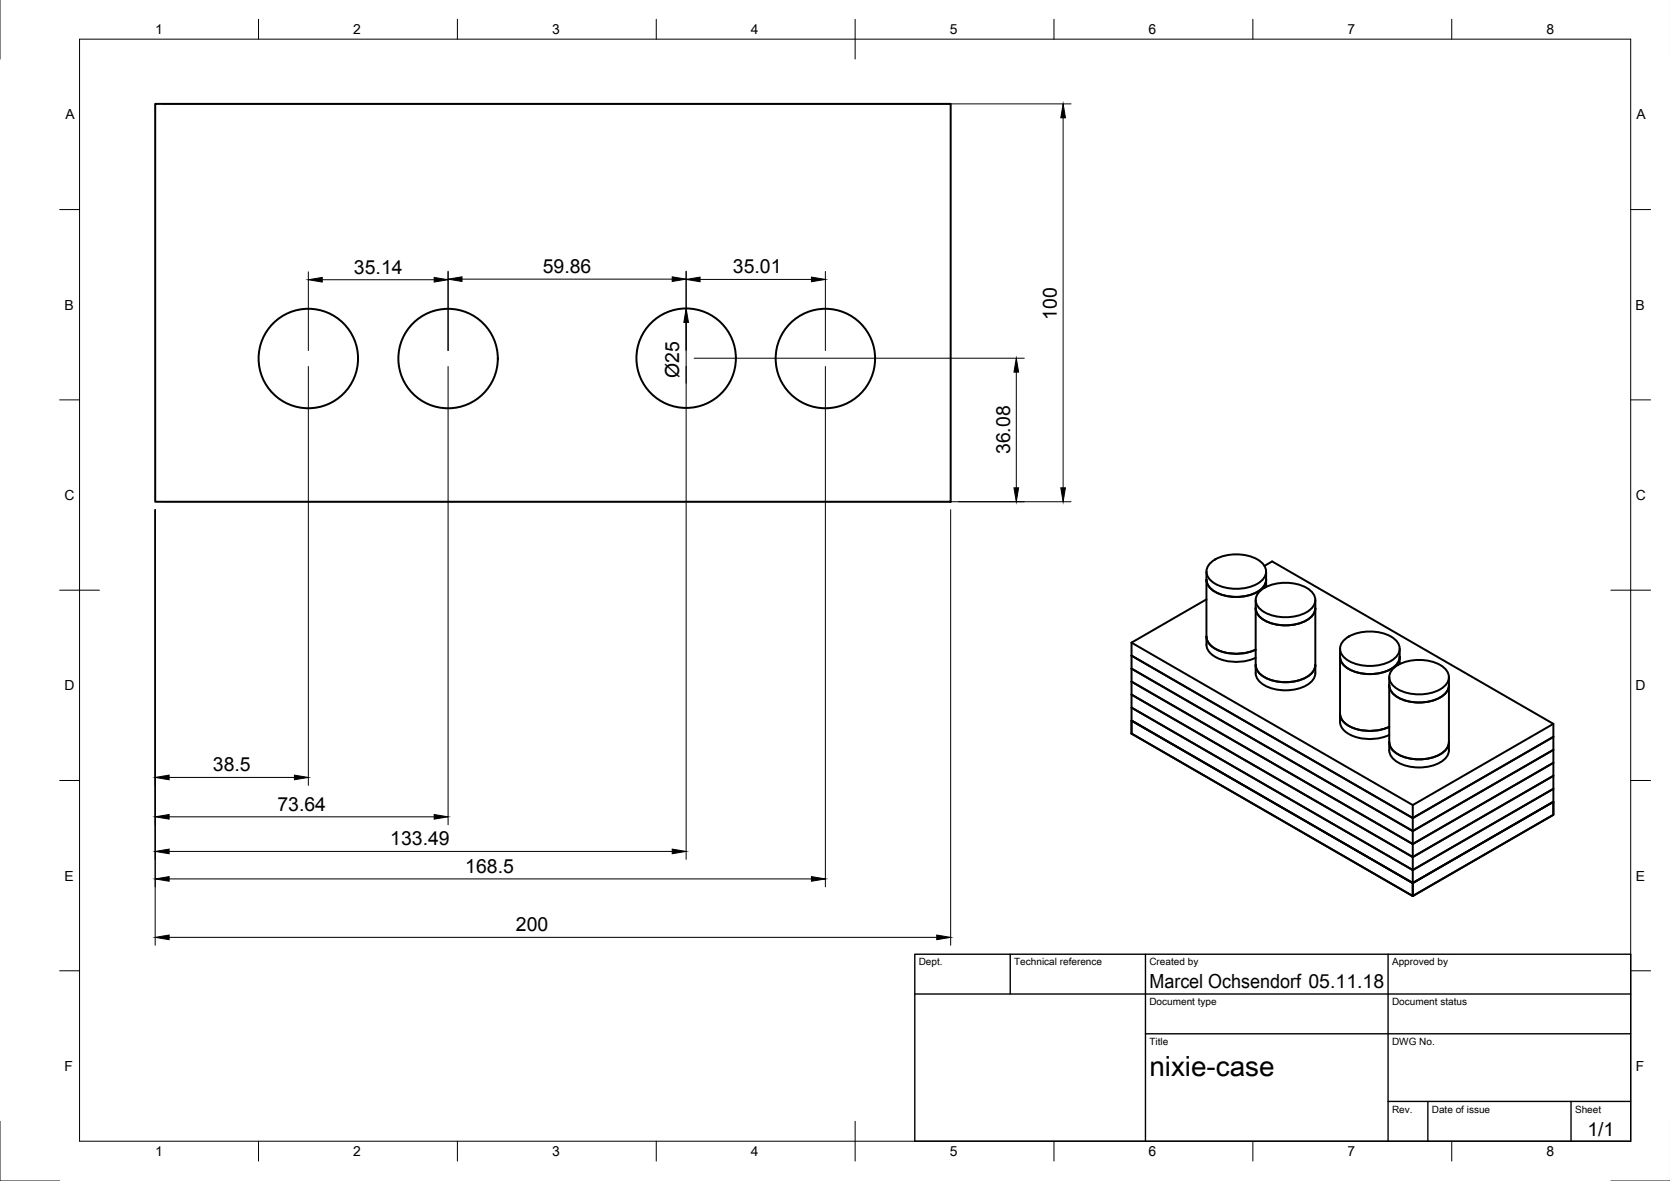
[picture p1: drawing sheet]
<svg xmlns="http://www.w3.org/2000/svg" width="420mm" height="297mm" viewBox="0 0 420 297" stroke-linecap="round" stroke-linejoin="round" font-family="sans-serif">
<!-- layer: Sichtbar -->
<g fill="none" stroke="#000" stroke-width=".5">
<path d="M39 26.1h200.2v100.1h-200.2zM303.5 145.8a4.2 4.2 0 0 0 3.1 3.5 11.4 11.4 0 0 0 10.5-.9 3.3 3.3 0 0 0 1.4-2.6M303.5 143.8v18.3a4.9 4.9 0 0 0 4.4 4 12.1 12.1 0 0 0 8-.7M303.5 150.7l-18.8 10.9M304.3 141.8a10.6 10.6 0 0 1 10.3-1.9 4.9 4.9 0 0 1 3.9 3.9 4.2 4.2 0 0 1-3 3.4 11.5 11.5 0 0 1-10.6-.9 2.93 2.93 0 0 1-.6-4.5zM315.9 150.9v18.4a4.2 4.2 0 0 0 3.1 3.5 11.4 11.4 0 0 0 10.5-.9 3.3 3.3 0 0 0 1.4-2.6v-18.4M315.9 153a4.2 4.2 0 0 0 3.1 3.5 11.4 11.4 0 0 0 10.5-1 3.3 3.3 0 0 0 1.4-2.5M316.7 149a10.6 10.6 0 0 1 10.3-1.9 4.9 4.9 0 0 1 3.9 3.8 4.2 4.2 0 0 1-3 3.5 11.5 11.5 0 0 1-10.6-1 2.93 2.93 0 0 1-.6-4.4zM318.1 142.3l2-1.1 70.7 40.9v3.2l-35.4 20.5-70.7-40.9 70.7 40.9v-3.3l35.4-20.4M318.5 143.8v3.8M284.7 171.4l70.7 40.9v-3.3l35.4-20.4v3.3l-35.4 20.4zM284.7 168.2l70.7 40.8v-3.2l35.4-20.5v3.3l-35.4 20.4z"/>
<path d="M284.7 174.7l70.7 40.9v-3.3l35.4-20.4v3.2l-35.4 20.5zM284.7 174.7v3.3l70.7 40.8 35.4-20.4v-3.3l-35.4 20.5v3.2l-70.7-40.8v3.2l70.7 40.9M284.7 161.6l70.7 40.9M284.7 161.6v13.1M303.5 160.1a4.9 4.9 0 0 0 4.4 3.9 12.1 12.1 0 0 0 8-.6M315.9 167.3a4.2 4.2 0 0 0 3.1 3.4 11.4 11.4 0 0 0 10.5-.9 3.3 3.3 0 0 0 1.4-2.5M337.1 163.2v18.3a4.9 4.9 0 0 0 4.4 4 12.1 12.1 0 0 0 8-.7M337.1 165.2a4.2 4.2 0 0 0 3.1 3.5 11.4 11.4 0 0 0 10.5-.9 3.3 3.3 0 0 0 1.5-2.6M337.1 179.5a4.9 4.9 0 0 0 4.4 3.9 12.1 12.1 0 0 0 8-.6M337.9 161.2a10.6 10.6 0 0 1 10.3-1.9 4.9 4.9 0 0 1 4 3.9 4.2 4.2 0 0 1-3.1 3.4 11.5 11.5 0 0 1-10.6-.9 2.93 2.93 0 0 1-.6-4.5zM349.5 170.3v18.4a4.2 4.2 0 0 0 3.1 3.5 11.4 11.4 0 0 0 10.5-.9 3.3 3.3 0 0 0 1.4-2.6v-18.4M349.5 172.4a4.2 4.2 0 0 0 3.1 3.5 11.4 11.4 0 0 0 10.5-1 3.3 3.3 0 0 0 1.4-2.5"/>
<path d="M350.3 168.4a10.6 10.6 0 0 1 10.3-1.9 4.9 4.9 0 0 1 3.9 3.8 4.2 4.2 0 0 1-3 3.5 11.5 11.5 0 0 1-10.6-1 2.93 2.93 0 0 1-.6-4.4zM352.2 163.2v3.8M284.7 184.5l70.7 40.9v-3.3l35.4-20.4v3.2l-35.4 20.5 35.4-20.5v-3.2l-35.4 20.4M284.7 184.5v-3.3l70.7 40.9M284.7 184.5v-3.3l70.7 40.9v-3.3l35.4-20.4v3.3l-35.4 20.4M284.7 184.5l70.7 40.9v-3.3M349.5 186.7a4.2 4.2 0 0 0 3.1 3.5 11.4 11.4 0 0 0 10.5-1 3.3 3.3 0 0 0 1.4-2.5"/>
<circle cx="77.6" cy="90.2" r="12.5"/>
<circle cx="112.7" cy="90.2" r="12.5"/>
<circle cx="172.6" cy="90.1" r="12.5"/>
<circle cx="207.7" cy="90.2" r="12.5"/>
</g>
<!-- layer: Border -->
<g fill="none" stroke="#000" stroke-width=".25">
<path d="M0 -.1v15M20 9.9h390.3v277.1h-390.3zM65 4.8v5.1M115.1 4.8v5.1M165.1 4.8v5.1M215.1 4.8v10.1M265.2 4.8v5.1M315.2 4.8v5.1M365.2 4.8v5.1M15 52.7h5M410.3 52.7h5M15 100.6h5"/>
<path d="M410.3 100.6h5M15 148.4h10M405.3 148.4h10M15 196.3h5M410.3 196.3h5M15 244.2h5M410.3 244.2h5M0 282v15h15M65 287v5M115.1 287v5M165.1 287v5M215.1 282v10"/>
<path d="M265.2 287v5M315.2 287v5M365.2 287v5M405.3 297h14.9"/>
</g>
<!-- layer: TitleBlock -->
<path d="M230.2 240h180.1v47h-180.1zM230.2 250h180.1M254.2 240v10M288.2 240v47M349.2 240v47M288.2 260h122.1M349.2 277h61.1M359.2 277v10M395.3 277v10" fill="none" stroke="#000" stroke-width=".35"/>
<!-- layer: Dimensions -->
<g fill="none" stroke="#000" stroke-width=".25">
<path d="M41 26.1h228.5M267.5 29.6v93.1M77.6 68.4v19.8M81.1 70.4h28.1M112.7 68.2v20M116.2 70.2h52.9M172.6 68.2v147.9M176.1 70.3h28.1M207.7 68.3v19.9M77.6 92.2v105.3M112.7 92.2v115.2M174.6 90.1h83.1"/>
<path d="M207.7 92.2v130.9M255.7 93.6v29.1M39 128.2v109.6M41 126.2h228.5M239.2 128.2v109.6M42.5 195.5h31.6M42.5 205.4h66.7M42.5 214.1h126.6M42.5 235.8h193.2M42.5 221.1h161.7"/>
</g>
<g fill="#000" stroke="#000" stroke-width=".25">
<path d="M267.5 26.1l.6 3.5h-1.2zM77.6 70.4l3.5-.6v1.1zM109.2 69.8l3.5 .6-3.5 .5zM112.7 70.2l3.5-.6v1.2zM169.1 69.6l3.5 .6-3.5 .6zM172.6 70.3l3.5-.6v1.2zM204.2 69.7l3.5 .6-3.5 .6zM172.6 77.6l.6 3.5h-1.2zM255.7 90.1l.6 3.5h-1.2zM255.1 122.7h1.2l-.6 3.5zM266.9 122.7h1.2l-.6 3.5zM39 195.5l3.5-.5v1.1z"/>
<path d="M74.1 195l3.5 .5-3.5 .6zM39 205.4l3.5-.5v1.1zM39 214.1l3.5-.5v1.1zM109.2 204.9l3.5 .5-3.5 .6zM169.1 213.6l3.5 .5-3.5 .6zM39 235.8l3.5-.6v1.1zM39 221.1l3.5-.6v1.1zM204.2 220.5l3.5 .6-3.5 .5zM235.7 235.2l3.5 .6-3.5 .5z"/>
</g>
<text font-size="7" x="289.2" y="270.5">nixie-case</text>
<g font-size="4.9">
<text x="89.1" y="68.8">35.14</text>
<text x="136.6" y="68.7">59.86</text>
<text x="184.4" y="68.7">35.01</text>
<text x="265.9" y="80.4" transform="rotate(-90 265.9 80.4)">100</text>
<text x="170.9" y="95.1" transform="rotate(-90 170.9 95.1)">Ø25</text>
<text x="254.1" y="114.3" transform="rotate(-90 254.1 114.3)">36.08</text>
<text x="53.6" y="194">38.5</text>
<text x="69.8" y="203.9">73.64</text>
<text x="98.2" y="212.6">133.49</text>
<text x="117.1" y="219.5">168.5</text>
<text x="129.8" y="234.2">200</text>
<text x="289.2" y="248.5">Marcel Ochsendorf 05.11.18</text>
<text x="399.4" y="285.6">1/1</text>
</g>
<g font-size="3.5">
<text x="39" y="8.6">1</text>
<text x="88.9" y="8.6">2</text>
<text x="138.9" y="8.6">3</text>
<text x="188.9" y="8.6">4</text>
<text x="239" y="8.6">5</text>
<text x="288.9" y="8.6">6</text>
<text x="339" y="8.6">7</text>
<text x="389.1" y="8.6">8</text>
<text x="16.4" y="30">A</text>
<text x="411.7" y="30">A</text>
<text x="16.2" y="77.9">B</text>
<text x="411.5" y="77.9">B</text>
<text x="16.3" y="125.8">C</text>
<text x="411.5" y="125.8">C</text>
<text x="16.2" y="173.6">D</text>
<text x="411.5" y="173.6">D</text>
<text x="16.3" y="221.5">E</text>
<text x="411.5" y="221.5">E</text>
<text x="16.3" y="269.4">F</text>
<text x="411.5" y="269.4">F</text>
<text x="39" y="290.8">1</text>
<text x="88.9" y="290.8">2</text>
<text x="138.9" y="290.8">3</text>
<text x="188.9" y="290.8">4</text>
<text x="239" y="290.8">5</text>
<text x="288.9" y="290.8">6</text>
<text x="339" y="290.8">7</text>
<text x="389.1" y="290.8">8</text>
</g>
<g font-size="2.5">
<text x="231.2" y="242.8">Dept.</text>
<text x="255.2" y="242.8">Technical reference</text>
<text x="289.2" y="242.8">Created by</text>
<text x="350.2" y="242.8">Approved by</text>
<text x="289.2" y="252.8">Document type</text>
<text x="350.2" y="252.8">Document status</text>
<text x="289.2" y="262.8">Title</text>
<text x="350.2" y="262.8">DWG No.</text>
<text x="350.2" y="279.8">Rev.</text>
<text x="360.2" y="279.8">Date of issue</text>
<text x="396.3" y="279.8">Sheet</text>
</g>
</svg>
